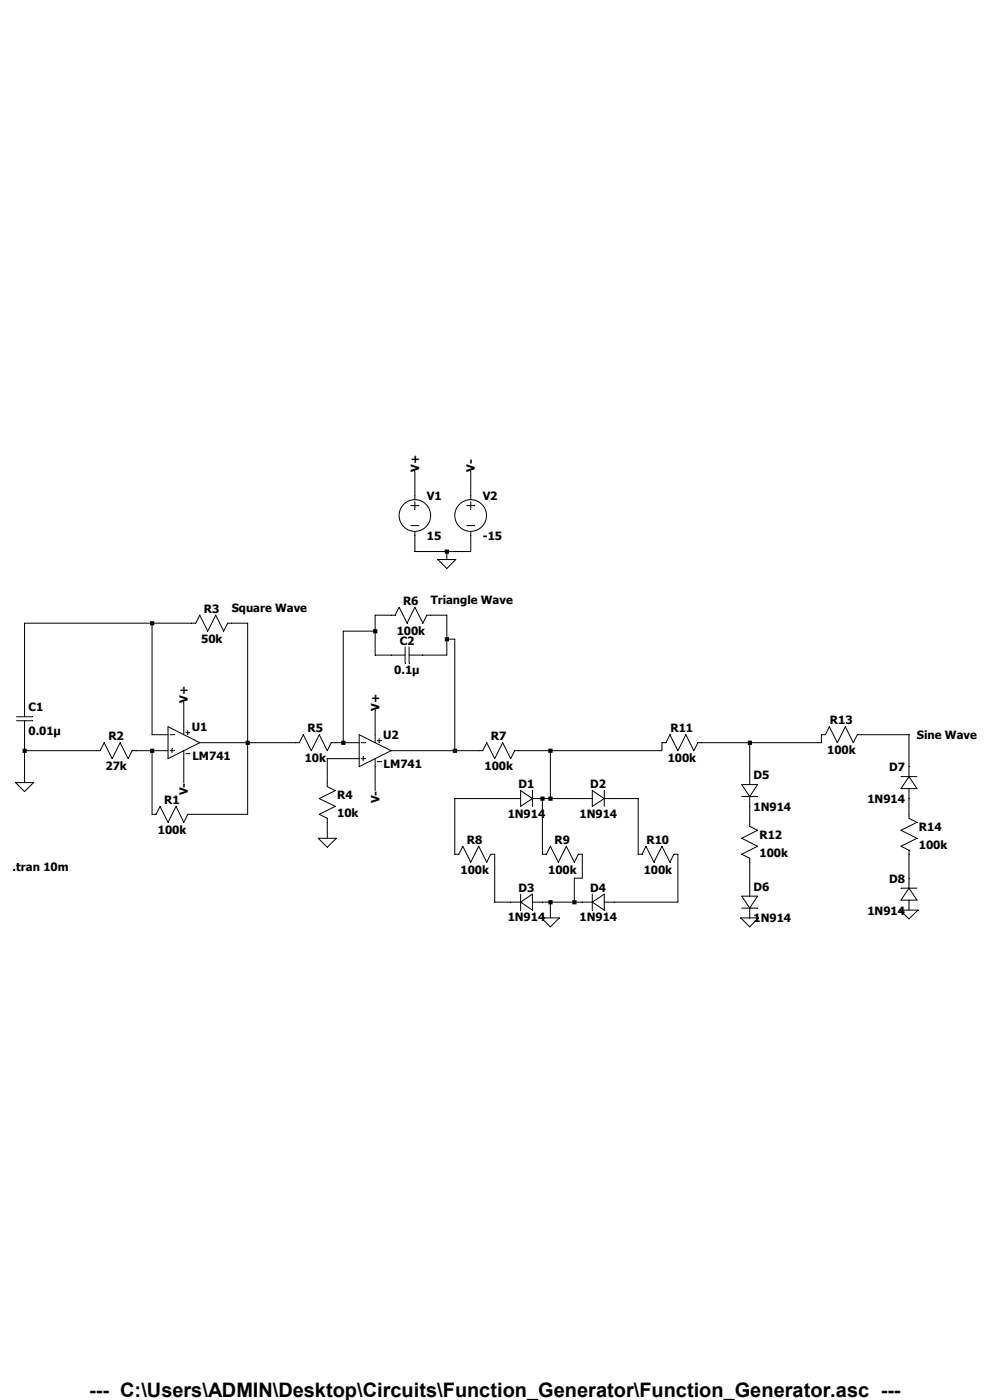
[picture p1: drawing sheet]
Version 4
SHEET 1 2000 836
WIRE 304 -320 304 -368
WIRE 416 -320 416 -368
WIRE 304 -208 304 -240
WIRE 368 -208 304 -208
WIRE 416 -208 416 -240
WIRE 416 -208 368 -208
WIRE 368 -192 368 -208
WIRE 256 -80 224 -80
WIRE 368 -80 336 -80
WIRE -224 -64 -480 -64
WIRE -144 -64 -224 -64
WIRE -32 -64 -64 -64
WIRE 224 -48 224 -80
WIRE 224 -48 160 -48
WIRE 368 -32 368 -80
WIRE 384 -32 368 -32
WIRE 224 0 224 -48
WIRE 256 0 224 0
WIRE 368 0 368 -32
WIRE 368 0 320 0
WIRE -480 96 -480 -64
WIRE -160 144 -160 96
WIRE -224 160 -224 -64
WIRE -192 160 -224 160
WIRE 224 160 224 112
WIRE 1296 160 1200 160
WIRE -32 176 -32 -64
WIRE -32 176 -128 176
WIRE 64 176 -32 176
WIRE 160 176 160 -48
WIRE 160 176 144 176
WIRE 192 176 160 176
WIRE 976 176 880 176
WIRE 1120 176 1120 160
WIRE 1120 176 976 176
WIRE -480 192 -480 160
WIRE -336 192 -480 192
WIRE -224 192 -256 192
WIRE -192 192 -224 192
WIRE 384 192 384 -32
WIRE 384 192 256 192
WIRE 432 192 384 192
WIRE 576 192 512 192
WIRE 800 192 800 176
WIRE 800 192 576 192
WIRE 192 208 128 208
WIRE 1296 224 1296 160
WIRE 976 240 976 176
WIRE -480 256 -480 192
WIRE -160 256 -160 208
WIRE 128 256 128 208
WIRE 224 272 224 224
WIRE 496 288 384 288
WIRE 576 288 576 192
WIRE 576 288 560 288
WIRE 640 288 576 288
WIRE 752 288 704 288
WIRE -224 320 -224 192
WIRE -32 320 -32 176
WIRE -32 320 -144 320
WIRE 1296 320 1296 288
WIRE 976 336 976 304
WIRE 128 368 128 336
WIRE 384 400 384 288
WIRE 560 400 560 288
WIRE 752 400 752 288
WIRE 640 448 640 400
WIRE 640 448 624 448
WIRE 1296 448 1296 400
WIRE 976 464 976 416
WIRE 464 496 464 400
WIRE 496 496 464 496
WIRE 576 496 560 496
WIRE 624 496 624 448
WIRE 624 496 576 496
WIRE 640 496 624 496
WIRE 832 496 832 400
WIRE 832 496 704 496
WIRE 576 528 576 496
FLAG -160 96 V+
FLAG 224 112 V+
FLAG 304 -368 V+
FLAG -160 256 V-
FLAG 224 272 V-
FLAG 416 -368 V-
FLAG 368 -192 0
FLAG -480 256 0
FLAG 128 368 0
FLAG 576 528 0
FLAG 976 528 0
FLAG 1296 512 0
SYMBOL voltage 304 -336 R0
WINDOW 123 0 0 Left 0
WINDOW 39 0 0 Left 0
SYMATTR InstName V1
SYMATTR Value 15
SYMBOL voltage 416 -336 R0
WINDOW 123 0 0 Left 0
WINDOW 39 0 0 Left 0
SYMATTR InstName V2
SYMATTR Value -15
SYMBOL res -128 304 R90
WINDOW 0 0 56 VBottom 2
WINDOW 3 32 56 VTop 2
SYMATTR InstName R1
SYMATTR Value 100k
SYMBOL res -240 176 R90
WINDOW 0 0 56 VBottom 2
WINDOW 3 32 56 VTop 2
SYMATTR InstName R2
SYMATTR Value 27k
SYMBOL res -48 -80 R90
WINDOW 0 0 56 VBottom 2
WINDOW 3 32 56 VTop 2
SYMATTR InstName R3
SYMATTR Value 50k
SYMBOL cap -496 96 R0
SYMATTR InstName C1
SYMATTR Value 0.01µ
SYMBOL res 112 240 R0
SYMATTR InstName R4
SYMATTR Value 10k
SYMBOL res 160 160 R90
WINDOW 0 0 56 VBottom 2
WINDOW 3 32 56 VTop 2
SYMATTR InstName R5
SYMATTR Value 10k
SYMBOL res 352 -96 R90
WINDOW 0 0 56 VBottom 2
WINDOW 3 32 56 VTop 2
SYMATTR InstName R6
SYMATTR Value 100k
SYMBOL cap 320 -16 R90
WINDOW 0 0 32 VBottom 2
WINDOW 3 32 32 VTop 2
SYMATTR InstName C2
SYMATTR Value 0.1µ
SYMBOL res 528 176 R90
WINDOW 0 0 56 VBottom 2
WINDOW 3 32 56 VTop 2
SYMATTR InstName R7
SYMATTR Value 100k
SYMBOL OpAmps\\LM741 -160 112 R0
SYMATTR InstName U1
SYMBOL OpAmps\\LM741 224 128 R0
SYMATTR InstName U2
SYMBOL diode 496 304 R270
WINDOW 0 32 32 VTop 2
WINDOW 3 0 32 VBottom 2
SYMATTR InstName D1
SYMATTR Value 1N914
SYMBOL diode 640 304 R270
WINDOW 0 32 32 VTop 2
WINDOW 3 0 32 VBottom 2
SYMATTR InstName D2
SYMATTR Value 1N914
SYMBOL res 480 384 R90
WINDOW 0 0 56 VBottom 2
WINDOW 3 32 56 VTop 2
SYMATTR InstName R8
SYMATTR Value 100k
SYMBOL res 656 384 R90
WINDOW 0 0 56 VBottom 2
WINDOW 3 32 56 VTop 2
SYMATTR InstName R9
SYMATTR Value 100k
SYMBOL res 848 384 R90
WINDOW 0 0 56 VBottom 2
WINDOW 3 32 56 VTop 2
SYMATTR InstName R10
SYMATTR Value 100k
SYMBOL diode 560 480 R90
WINDOW 0 0 32 VBottom 2
WINDOW 3 32 32 VTop 2
SYMATTR InstName D3
SYMATTR Value 1N914
SYMBOL diode 704 480 R90
WINDOW 0 0 32 VBottom 2
WINDOW 3 32 32 VTop 2
SYMATTR InstName D4
SYMATTR Value 1N914
SYMBOL res 896 160 R90
WINDOW 0 0 56 VBottom 2
WINDOW 3 32 56 VTop 2
SYMATTR InstName R11
SYMATTR Value 100k
SYMBOL diode 960 240 R0
SYMATTR InstName D5
SYMATTR Value 1N914
SYMBOL res 960 320 R0
SYMATTR InstName R12
SYMATTR Value 100k
SYMBOL diode 960 464 R0
SYMATTR InstName D6
SYMATTR Value 1N914
SYMBOL res 1216 144 R90
WINDOW 0 0 56 VBottom 2
WINDOW 3 32 56 VTop 2
SYMATTR InstName R13
SYMATTR Value 100k
SYMBOL diode 1312 288 R180
WINDOW 0 24 64 Left 2
WINDOW 3 24 0 Left 2
SYMATTR InstName D7
SYMATTR Value 1N914
SYMBOL res 1280 304 R0
SYMATTR InstName R14
SYMATTR Value 100k
SYMBOL diode 1312 512 R180
WINDOW 0 24 64 Left 2
WINDOW 3 24 0 Left 2
SYMATTR InstName D8
SYMATTR Value 1N914
TEXT -64 -96 Left 2 ;Square Wave
TEXT 336 -112 Left 2 ;Triangle Wave
TEXT 1312 160 Left 2 ;Sine Wave
TEXT -504 424 Left 2 !.tran 10m
